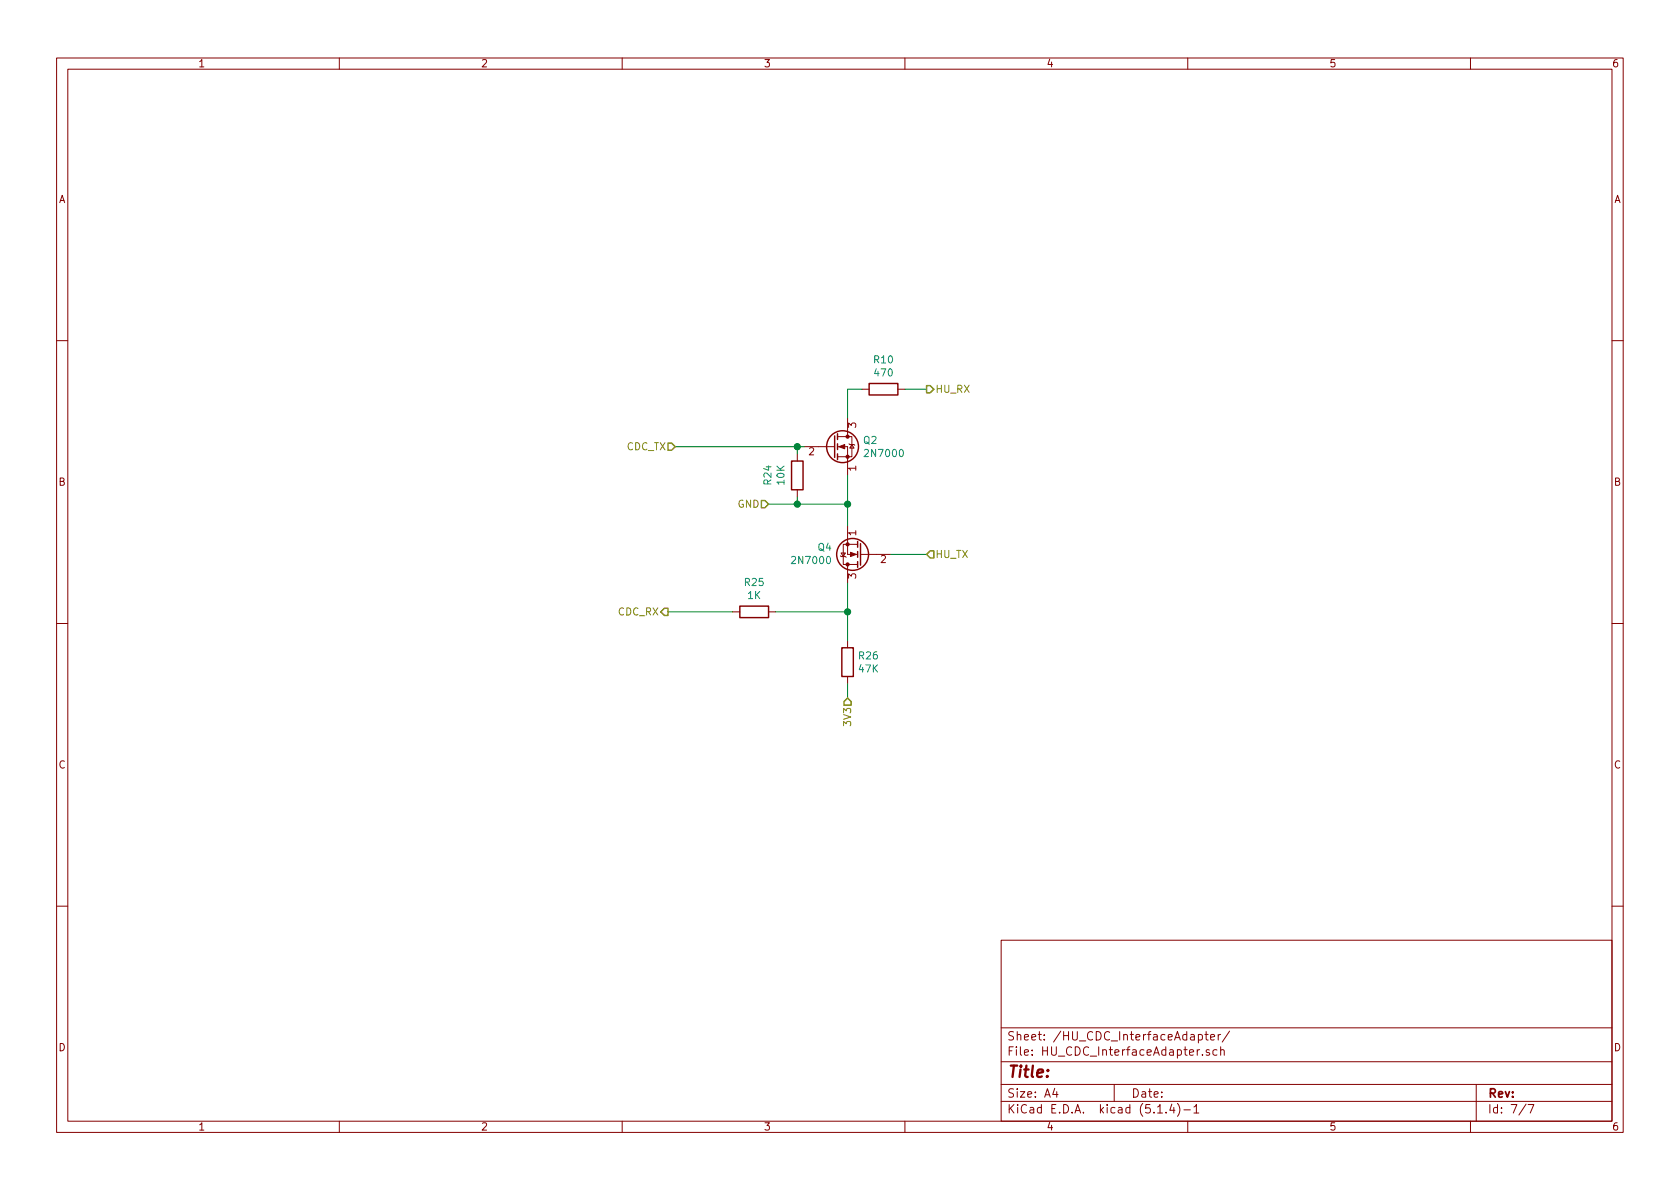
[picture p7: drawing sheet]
EESchema Schematic File Version 4
LIBS:RenaultBT-cache
EELAYER 30 0
EELAYER END
$Descr A4 11693 8268
encoding utf-8
Sheet 7 7
Title ""
Date ""
Rev ""
Comp ""
Comment1 ""
Comment2 ""
Comment3 ""
Comment4 ""
$EndDescr
$Comp
L Transistor_FET:2N7000 Q2
U 1 1
P 5800 3100
F 0 "Q2" H 6005 3146 50  0000 L CNN
F 1 "2N7000" H 6005 3055 50  0000 L CNN
F 2 "Package_TO_SOT_THT:TO-92_Inline_Wide" H 6000 3025 50  0001 L CIN
F 3 "https://www.fairchildsemi.com/datasheets/2N/2N7000.pdf" H 5800 3100 50  0001 L CNN
	1    5800 3100
	1    0    0    -1  
$EndComp
$Comp
L Transistor_FET:2N7000 Q4
U 1 1
P 6000 3850
F 0 "Q4" H 6206 3804 50  0000 L CNN
F 1 "2N7000" H 6206 3895 50  0000 L CNN
F 2 "Package_TO_SOT_THT:TO-92_Inline_Wide" H 6200 3775 50  0001 L CIN
F 3 "https://www.fairchildsemi.com/datasheets/2N/2N7000.pdf" H 6000 3850 50  0001 L CNN
	1    6000 3850
	-1   0    0    1   
$EndComp
$Comp
L Device:R R24
U 1 1
P 5550 3300
F 0 "R24" V 5343 3300 50  0000 C CNN
F 1 "10K" V 5434 3300 50  0000 C CNN
F 2 "Resistor_THT:R_Axial_DIN0204_L3.6mm_D1.6mm_P2.54mm_Vertical" V 5480 3300 50  0001 C CNN
F 3 "~" H 5550 3300 50  0001 C CNN
	1    5550 3300
	1    0    0    -1  
$EndComp
$Comp
L Device:R R25
U 1 1
P 5250 4250
F 0 "R25" V 5043 4250 50  0000 C CNN
F 1 "1K" V 5134 4250 50  0000 C CNN
F 2 "Resistor_THT:R_Axial_DIN0204_L3.6mm_D1.6mm_P2.54mm_Vertical" V 5180 4250 50  0001 C CNN
F 3 "~" H 5250 4250 50  0001 C CNN
	1    5250 4250
	0    1    1    0   
$EndComp
$Comp
L Device:R R26
U 1 1
P 5900 4600
F 0 "R26" H 5970 4646 50  0000 L CNN
F 1 "47K" H 5970 4555 50  0000 L CNN
F 2 "Resistor_THT:R_Axial_DIN0207_L6.3mm_D2.5mm_P10.16mm_Horizontal" V 5830 4600 50  0001 C CNN
F 3 "~" H 5900 4600 50  0001 C CNN
	1    5900 4600
	1    0    0    -1  
$EndComp
Text HLabel 5350 3500 0    50   Input ~ 0
GND
Text HLabel 4700 3100 0    50   Input ~ 0
CDC_TX
Text HLabel 6450 2700 2    50   Output ~ 0
HU_RX
Wire Wire Line
	5900 2900 5900 2700
Text HLabel 6450 3850 2    50   Input ~ 0
HU_TX
Text HLabel 4650 4250 0    50   Output ~ 0
CDC_RX
Wire Wire Line
	4650 4250 5100 4250
Text HLabel 5900 4850 3    50   Input ~ 0
3V3
Wire Wire Line
	5900 3650 5900 3500
Wire Wire Line
	6450 3850 6200 3850
Wire Wire Line
	5900 4450 5900 4250
Wire Wire Line
	5900 4750 5900 4850
Wire Wire Line
	5400 4250 5900 4250
Connection ~ 5900 4250
Wire Wire Line
	5900 4250 5900 4050
Connection ~ 5550 3100
Wire Wire Line
	5550 3100 5600 3100
Wire Wire Line
	4700 3100 5550 3100
Wire Wire Line
	5350 3500 5550 3500
Wire Wire Line
	5550 3150 5550 3100
Wire Wire Line
	5550 3450 5550 3500
Connection ~ 5550 3500
Wire Wire Line
	5550 3500 5900 3500
Wire Wire Line
	5900 3300 5900 3500
Connection ~ 5900 3500
$Comp
L Device:R R10
U 1 1
P 6150 2700
F 0 "R10" V 5943 2700 50  0000 C CNN
F 1 "470" V 6034 2700 50  0000 C CNN
F 2 "Resistor_THT:R_Axial_DIN0204_L3.6mm_D1.6mm_P2.54mm_Vertical" V 6080 2700 50  0001 C CNN
F 3 "~" H 6150 2700 50  0001 C CNN
	1    6150 2700
	0    1    1    0   
$EndComp
Wire Wire Line
	6000 2700 5900 2700
Wire Wire Line
	6300 2700 6450 2700
$EndSCHEMATC
